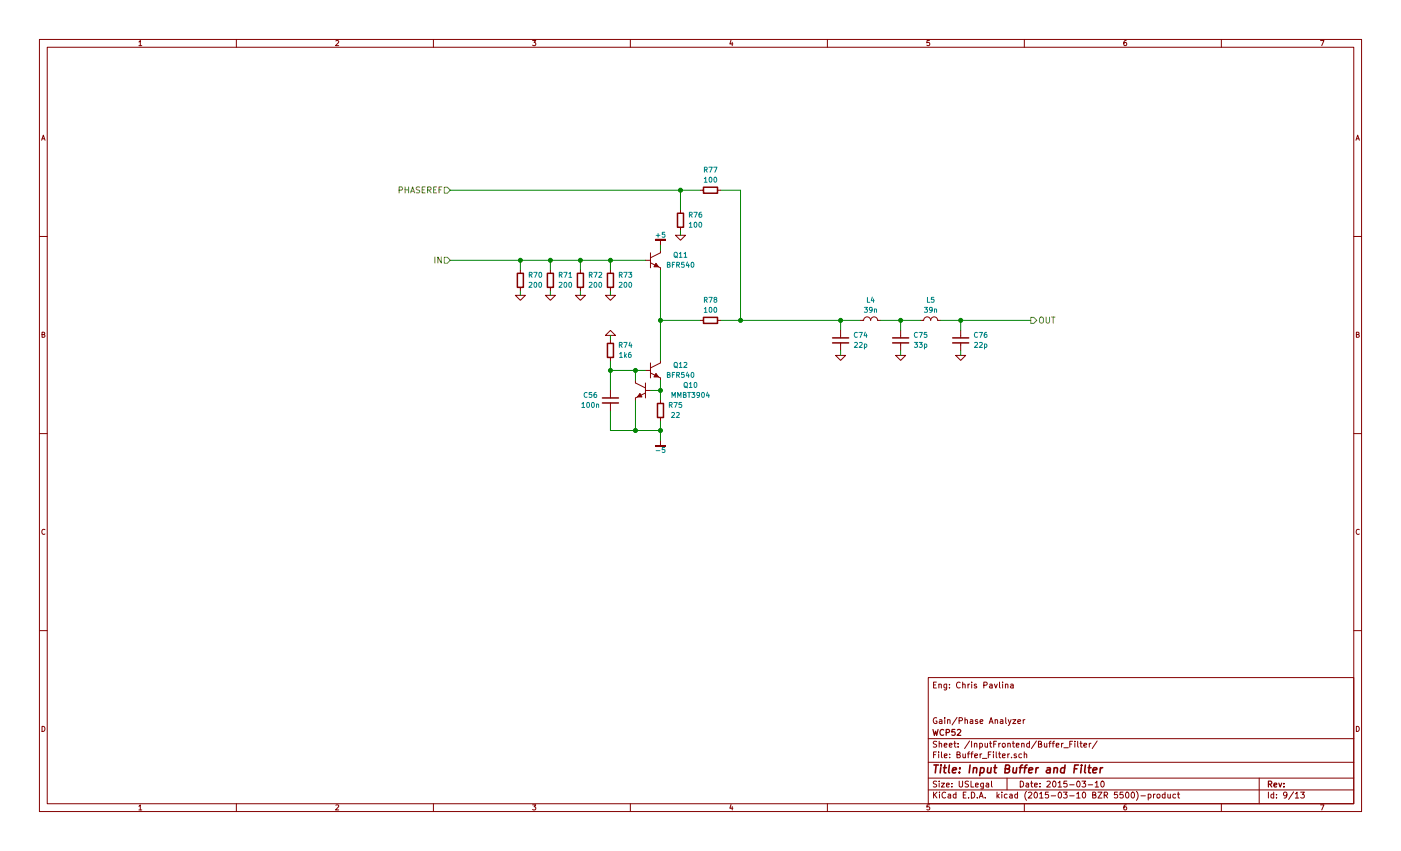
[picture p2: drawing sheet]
EESchema Schematic File Version 2
LIBS:Altera
LIBS:AnalogDevices
LIBS:Atmel
LIBS:conn-2mm
LIBS:conn-100mil
LIBS:conn-cui
LIBS:conn-fci
LIBS:conn-linx
LIBS:conn-molex
LIBS:conn-tagconnect
LIBS:conn-test
LIBS:DiodesInc
LIBS:display
LIBS:_electromech
LIBS:Fairchild
LIBS:FTDI
LIBS:Intersil
LIBS:Lattice
LIBS:_linear
LIBS:LinearTech
LIBS:Littelfuse
LIBS:logic-4000
LIBS:logic-7400
LIBS:MACOM
LIBS:maxim
LIBS:mechanical
LIBS:Microchip
LIBS:Micron
LIBS:NXP
LIBS:onsemi
LIBS:passive
LIBS:pasv-BiTech
LIBS:pasv-Bourns
LIBS:pasv-cap
LIBS:pasv-ind
LIBS:pasv-res
LIBS:pcb
LIBS:power
LIBS:_semi
LIBS:semi-diode-1N
LIBS:semi-diode-BA
LIBS:semi-diode-MCC
LIBS:semi-diode-MMB
LIBS:semi-diode-NXP
LIBS:semi-diode-OnSemi
LIBS:semi-diode-Vishay
LIBS:semi-opto-misc
LIBS:semi-thyristor-2N
LIBS:semi-trans-2N
LIBS:semi-trans-AO
LIBS:semi-trans-BC
LIBS:semi-trans-DiodesInc
LIBS:semi-trans-Fairchild
LIBS:semi-trans-Infineon
LIBS:semi-trans-IntRect
LIBS:semi-trans-IXYS
LIBS:semi-trans-misc
LIBS:semi-trans-MMB
LIBS:semi-trans-MPS
LIBS:semi-trans-NXP
LIBS:semi-trans-PZT
LIBS:semi-trans-TI
LIBS:semi-trans-TIP
LIBS:semi-trans-Toshiba
LIBS:silabs
LIBS:skyworks
LIBS:ST
LIBS:st_ic
LIBS:st_semi
LIBS:supertex
LIBS:symbol
LIBS:TexasInstruments
LIBS:vishay_semi
LIBS:Xilinx
LIBS:pasv-xtal
LIBS:conn-te
LIBS:wcp52-cache
EELAYER 25 0
EELAYER END
$Descr USLegal 14000 8500
encoding utf-8
Sheet 9 13
Title "Input Buffer and Filter"
Date "2015-03-10"
Rev ""
Comp "WCP52"
Comment1 "Gain/Phase Analyzer"
Comment2 ""
Comment3 ""
Comment4 "Eng: Chris Pavlina"
$EndDescr
$Comp
L GND #PWR0175
U 1 1
P 5200 2950
F 0 "#PWR0175" H 5200 2950 30  0001 C CNN
F 1 "GND" H 5200 2880 30  0001 C CNN
F 2 "" H 5200 2950 60  0000 C CNN
F 3 "" H 5200 2950 60  0000 C CNN
	1    5200 2950
	1    0    0    -1  
$EndComp
Wire Wire Line
	5200 2950 5200 2900
$Comp
L GND #PWR0176
U 1 1
P 5500 2950
F 0 "#PWR0176" H 5500 2950 30  0001 C CNN
F 1 "GND" H 5500 2880 30  0001 C CNN
F 2 "" H 5500 2950 60  0000 C CNN
F 3 "" H 5500 2950 60  0000 C CNN
	1    5500 2950
	1    0    0    -1  
$EndComp
Wire Wire Line
	5500 2950 5500 2900
$Comp
L GND #PWR0177
U 1 1
P 5800 2950
F 0 "#PWR0177" H 5800 2950 30  0001 C CNN
F 1 "GND" H 5800 2880 30  0001 C CNN
F 2 "" H 5800 2950 60  0000 C CNN
F 3 "" H 5800 2950 60  0000 C CNN
	1    5800 2950
	1    0    0    -1  
$EndComp
Wire Wire Line
	5800 2950 5800 2900
$Comp
L GND #PWR0178
U 1 1
P 6100 2950
F 0 "#PWR0178" H 6100 2950 30  0001 C CNN
F 1 "GND" H 6100 2880 30  0001 C CNN
F 2 "" H 6100 2950 60  0000 C CNN
F 3 "" H 6100 2950 60  0000 C CNN
	1    6100 2950
	1    0    0    -1  
$EndComp
Wire Wire Line
	6100 2950 6100 2900
$Comp
L BFR540 Q11
U 1 1
P 6550 2600
F 0 "Q11" H 6800 2650 50  0000 C CNN
F 1 "BFR540" H 6800 2550 50  0000 C CNN
F 2 "smd-semi:SOT-23" H 6550 2600 50  0001 C CNN
F 3 "" H 6550 2600 60  0000 C CNN
F 4 "BFR540,215" H 6900 2750 60  0001 C CNN "PN"
F 5 "DIST DIGIKEY 568-1649-1-ND" H 7300 3150 60  0001 C CNN "BOM"
F 6 "NXP" H 6550 2600 60  0001 C CNN "Manuf"
	1    6550 2600
	1    0    0    -1  
$EndComp
Wire Wire Line
	4500 2600 6450 2600
Wire Wire Line
	6100 2600 6100 2700
Wire Wire Line
	5800 2600 5800 2700
Connection ~ 6100 2600
Wire Wire Line
	5500 2600 5500 2700
Connection ~ 5800 2600
Wire Wire Line
	5200 2600 5200 2700
Connection ~ 5500 2600
$Comp
L BFR540 Q12
U 1 1
P 6550 3700
F 0 "Q12" H 6800 3750 50  0000 C CNN
F 1 "BFR540" H 6800 3650 50  0000 C CNN
F 2 "smd-semi:SOT-23" H 6550 3700 50  0001 C CNN
F 3 "" H 6550 3700 60  0000 C CNN
F 4 "BFR540,215" H 6900 3850 60  0001 C CNN "PN"
F 5 "DIST DIGIKEY 568-1649-1-ND" H 7300 4250 60  0001 C CNN "BOM"
F 6 "NXP" H 6550 3700 60  0001 C CNN "Manuf"
	1    6550 3700
	1    0    0    -1  
$EndComp
Wire Wire Line
	6600 3600 6600 2700
$Comp
L MMBT3904 Q10
U 1 1
P 6400 3900
F 0 "Q10" H 5900 3950 50  0000 C CNN
F 1 "MMBT3904" H 5900 3850 50  0000 C CNN
F 2 "smd-semi:SOT-23" H 6400 3900 50  0001 C CNN
F 3 "" H 6400 3900 60  0000 C CNN
F 4 "SEMI MMBT3904" H 7200 4450 60  0001 C CNN "BOM"
F 5 "Value" H 6400 3900 60  0001 C CNN "Manuf"
	1    6400 3900
	-1   0    0    -1  
$EndComp
Wire Wire Line
	6600 3800 6600 4000
Wire Wire Line
	6600 3900 6500 3900
Wire Wire Line
	6100 3700 6450 3700
Wire Wire Line
	6350 3700 6350 3800
Connection ~ 6600 3900
$Comp
L -5 #PWR0179
U 1 1
P 6600 4400
F 0 "#PWR0179" H 6600 4350 30  0001 C CNN
F 1 "-5" H 6600 4300 50  0000 C CNN
F 2 "" H 6600 4400 60  0000 C CNN
F 3 "" H 6600 4400 60  0000 C CNN
	1    6600 4400
	1    0    0    -1  
$EndComp
Wire Wire Line
	6600 4200 6600 4400
Wire Wire Line
	6100 4300 6600 4300
Wire Wire Line
	6350 4300 6350 4000
Connection ~ 6600 4300
Wire Wire Line
	6100 4100 6100 4300
Connection ~ 6350 4300
Wire Wire Line
	6100 3600 6100 3900
Connection ~ 6350 3700
Connection ~ 6100 3700
$Comp
L GND #PWR0180
U 1 1
P 6100 3350
F 0 "#PWR0180" H 6100 3350 30  0001 C CNN
F 1 "GND" H 6100 3280 30  0001 C CNN
F 2 "" H 6100 3350 60  0000 C CNN
F 3 "" H 6100 3350 60  0000 C CNN
	1    6100 3350
	-1   0    0    1   
$EndComp
Wire Wire Line
	6100 3350 6100 3400
Wire Wire Line
	7000 3200 6600 3200
Connection ~ 6600 3200
Text HLabel 4500 1900 0    60   Input ~ 0
PHASEREF
Wire Wire Line
	4500 1900 7000 1900
Text HLabel 4500 2600 0    60   Input ~ 0
IN
Connection ~ 5200 2600
Wire Wire Line
	7200 1900 7400 1900
Wire Wire Line
	7400 1900 7400 3200
Wire Wire Line
	7200 3200 8600 3200
Wire Wire Line
	6800 2100 6800 1900
Connection ~ 6800 1900
$Comp
L GND #PWR0181
U 1 1
P 6800 2350
F 0 "#PWR0181" H 6800 2350 30  0001 C CNN
F 1 "GND" H 6800 2280 30  0001 C CNN
F 2 "" H 6800 2350 60  0000 C CNN
F 3 "" H 6800 2350 60  0000 C CNN
	1    6800 2350
	1    0    0    -1  
$EndComp
Wire Wire Line
	6800 2350 6800 2300
Wire Wire Line
	8400 3200 8400 3300
Connection ~ 7400 3200
$Comp
L C-0603 C74
U 1 1
P 8400 3400
F 0 "C74" H 8600 3450 50  0000 C CNN
F 1 "22p" H 8600 3350 50  0000 C CNN
F 2 "IPC7351-Nominal:CAPC1608X55" H 8400 3400 50  0001 C CNN
F 3 "" H 8390 3375 60  0000 C CNN
F 4 "C1608C0G1H220F080AA" H 8400 3400 60  0001 C CNN "PN"
F 5 "TDK" H 8400 3400 60  0001 C CNN "Manuf"
F 6 "DIST DIGIKEY 445-5366-1-ND" H 9200 3950 60  0001 C CNN "BOM"
	1    8400 3400
	1    0    0    -1  
$EndComp
$Comp
L GND #PWR0182
U 1 1
P 8400 3550
F 0 "#PWR0182" H 8400 3550 30  0001 C CNN
F 1 "GND" H 8400 3480 30  0001 C CNN
F 2 "" H 8400 3550 60  0000 C CNN
F 3 "" H 8400 3550 60  0000 C CNN
	1    8400 3550
	1    0    0    -1  
$EndComp
Wire Wire Line
	8400 3550 8400 3500
$Comp
L L-0402 L4
U 1 1
P 8700 3200
F 0 "L4" V 8500 3200 50  0000 C CNN
F 1 "39n" V 8600 3200 50  0000 C CNN
F 2 "IPC7351-Nominal:INDC1005X60" H 8700 3200 50  0001 C CNN
F 3 "" H 8700 3250 60  0000 C CNN
F 4 "ELJ-RF39NGFB" H 8700 3200 60  0001 C CNN "PN"
F 5 "Panasonic" H 8700 3200 60  0001 C CNN "Manuf"
F 6 "DIST DIGIKEY PCD1917CT-ND" H 8700 3200 60  0001 C CNN "BOM"
	1    8700 3200
	0    1    1    0   
$EndComp
Connection ~ 8400 3200
$Comp
L L-0402 L5
U 1 1
P 9300 3200
F 0 "L5" V 9100 3200 50  0000 C CNN
F 1 "39n" V 9200 3200 50  0000 C CNN
F 2 "IPC7351-Nominal:INDC1005X60" H 9300 3200 50  0001 C CNN
F 3 "" H 9300 3250 60  0000 C CNN
F 4 "ELJ-RF39NGFB" H 9300 3200 60  0001 C CNN "PN"
F 5 "Panasonic" H 9300 3200 60  0001 C CNN "Manuf"
F 6 "DIST DIGIKEY PCD1917CT-ND" H 9300 3200 60  0001 C CNN "BOM"
	1    9300 3200
	0    1    1    0   
$EndComp
$Comp
L C-0603 C75
U 1 1
P 9000 3400
F 0 "C75" H 9200 3450 50  0000 C CNN
F 1 "33p" H 9200 3350 50  0000 C CNN
F 2 "IPC7351-Nominal:CAPC1608X55" H 9000 3400 50  0001 C CNN
F 3 "" H 8990 3375 60  0000 C CNN
F 4 "C1608C0G1H330F080AA" H 9000 3400 60  0001 C CNN "PN"
F 5 "TDK" H 9000 3400 60  0001 C CNN "Manuf"
F 6 "DIST DIGIKEY 445-7027-1-ND" H 9800 3950 60  0001 C CNN "BOM"
	1    9000 3400
	1    0    0    -1  
$EndComp
Wire Wire Line
	9000 3300 9000 3200
Wire Wire Line
	8800 3200 9200 3200
Connection ~ 9000 3200
$Comp
L GND #PWR0183
U 1 1
P 9000 3550
F 0 "#PWR0183" H 9000 3550 30  0001 C CNN
F 1 "GND" H 9000 3480 30  0001 C CNN
F 2 "" H 9000 3550 60  0000 C CNN
F 3 "" H 9000 3550 60  0000 C CNN
	1    9000 3550
	1    0    0    -1  
$EndComp
Wire Wire Line
	9000 3550 9000 3500
$Comp
L C-0603 C76
U 1 1
P 9600 3400
F 0 "C76" H 9800 3450 50  0000 C CNN
F 1 "22p" H 9800 3350 50  0000 C CNN
F 2 "IPC7351-Nominal:CAPC1608X55" H 9600 3400 50  0001 C CNN
F 3 "" H 9590 3375 60  0000 C CNN
F 4 "C1608C0G1H220F080AA" H 9600 3400 60  0001 C CNN "PN"
F 5 "TDK" H 9600 3400 60  0001 C CNN "Manuf"
F 6 "DIST DIGIKEY 445-5366-1-ND" H 10400 3950 60  0001 C CNN "BOM"
	1    9600 3400
	1    0    0    -1  
$EndComp
Wire Wire Line
	9400 3200 10300 3200
Wire Wire Line
	9600 3200 9600 3300
$Comp
L GND #PWR0184
U 1 1
P 9600 3550
F 0 "#PWR0184" H 9600 3550 30  0001 C CNN
F 1 "GND" H 9600 3480 30  0001 C CNN
F 2 "" H 9600 3550 60  0000 C CNN
F 3 "" H 9600 3550 60  0000 C CNN
	1    9600 3550
	1    0    0    -1  
$EndComp
Wire Wire Line
	9600 3550 9600 3500
Text HLabel 10300 3200 2    60   Output ~ 0
OUT
Connection ~ 9600 3200
$Comp
L +5 #PWR0185
U 1 1
P 6600 2450
F 0 "#PWR0185" H 6600 2500 30  0001 C CNN
F 1 "+5" H 6600 2550 50  0000 C CNN
F 2 "" H 6600 2450 60  0000 C CNN
F 3 "" H 6600 2450 60  0000 C CNN
	1    6600 2450
	1    0    0    -1  
$EndComp
Wire Wire Line
	6600 2450 6600 2500
$Comp
L C-0603 C56
U 1 1
P 6100 4000
F 0 "C56" H 6300 4050 50  0000 C CNN
F 1 "100n" H 6300 3950 50  0000 C CNN
F 2 "IPC7351-Nominal:CAPC1608X55" H 6100 4000 50  0001 C CNN
F 3 "" H 6090 3975 60  0000 C CNN
F 4 "Value" H 6100 4000 60  0001 C CNN "Manuf"
F 5 "CAP MLCC 100n ≥X7R 16V 10% [0603]" H 6900 4550 60  0001 C CNN "BOM"
	1    6100 4000
	-1   0    0    -1  
$EndComp
$Comp
L R-0603 R75
U 1 1
P 6600 4100
F 0 "R75" H 6750 4150 50  0000 C CNN
F 1 "22" H 6750 4050 50  0000 C CNN
F 2 "IPC7351-Nominal:RESC1608X50" H 6600 4100 50  0001 C CNN
F 3 "" H 6600 4150 60  0000 C CNN
F 4 "Value" H 6600 4100 60  0001 C CNN "Manuf"
F 5 "RES SMD 22 5% [0603]" H 7350 4650 60  0001 C CNN "BOM"
	1    6600 4100
	1    0    0    -1  
$EndComp
$Comp
L R-0603 R74
U 1 1
P 6100 3500
F 0 "R74" H 6250 3550 50  0000 C CNN
F 1 "1k6" H 6250 3450 50  0000 C CNN
F 2 "IPC7351-Nominal:RESC1608X50" H 6100 3500 50  0001 C CNN
F 3 "" H 6100 3550 60  0000 C CNN
F 4 "Value" H 6100 3500 60  0001 C CNN "Manuf"
F 5 "RES SMD 1.6k 1% [0603]" H 6850 4050 60  0001 C CNN "BOM"
	1    6100 3500
	1    0    0    -1  
$EndComp
$Comp
L R-0603 R70
U 1 1
P 5200 2800
F 0 "R70" H 5350 2850 50  0000 C CNN
F 1 "200" H 5350 2750 50  0000 C CNN
F 2 "IPC7351-Nominal:RESC1608X50" H 5200 2800 50  0001 C CNN
F 3 "" H 5200 2850 60  0000 C CNN
F 4 "Value" H 5200 2800 60  0001 C CNN "Manuf"
F 5 "RES SMD 200 1% [0603]" H 5950 3350 60  0001 C CNN "BOM"
	1    5200 2800
	1    0    0    -1  
$EndComp
$Comp
L R-0603 R71
U 1 1
P 5500 2800
F 0 "R71" H 5650 2850 50  0000 C CNN
F 1 "200" H 5650 2750 50  0000 C CNN
F 2 "IPC7351-Nominal:RESC1608X50" H 5500 2800 50  0001 C CNN
F 3 "" H 5500 2850 60  0000 C CNN
F 4 "Value" H 5500 2800 60  0001 C CNN "Manuf"
F 5 "RES SMD 200 1% [0603]" H 6250 3350 60  0001 C CNN "BOM"
	1    5500 2800
	1    0    0    -1  
$EndComp
$Comp
L R-0603 R72
U 1 1
P 5800 2800
F 0 "R72" H 5950 2850 50  0000 C CNN
F 1 "200" H 5950 2750 50  0000 C CNN
F 2 "IPC7351-Nominal:RESC1608X50" H 5800 2800 50  0001 C CNN
F 3 "" H 5800 2850 60  0000 C CNN
F 4 "Value" H 5800 2800 60  0001 C CNN "Manuf"
F 5 "RES SMD 200 1% [0603]" H 6550 3350 60  0001 C CNN "BOM"
	1    5800 2800
	1    0    0    -1  
$EndComp
$Comp
L R-0603 R73
U 1 1
P 6100 2800
F 0 "R73" H 6250 2850 50  0000 C CNN
F 1 "200" H 6250 2750 50  0000 C CNN
F 2 "IPC7351-Nominal:RESC1608X50" H 6100 2800 50  0001 C CNN
F 3 "" H 6100 2850 60  0000 C CNN
F 4 "Value" H 6100 2800 60  0001 C CNN "Manuf"
F 5 "RES SMD 200 1% [0603]" H 6850 3350 60  0001 C CNN "BOM"
	1    6100 2800
	1    0    0    -1  
$EndComp
$Comp
L R-0603 R77
U 1 1
P 7100 1900
F 0 "R77" V 6900 1900 50  0000 C CNN
F 1 "100" V 7000 1900 50  0000 C CNN
F 2 "IPC7351-Nominal:RESC1608X50" H 7100 1900 50  0001 C CNN
F 3 "" H 7100 1950 60  0000 C CNN
F 4 "Value" H 7100 1900 60  0001 C CNN "Manuf"
F 5 "RES SMD 100 1% [0603]" H 7850 2450 60  0001 C CNN "BOM"
	1    7100 1900
	0    1    1    0   
$EndComp
$Comp
L R-0603 R76
U 1 1
P 6800 2200
F 0 "R76" H 6950 2250 50  0000 C CNN
F 1 "100" H 6950 2150 50  0000 C CNN
F 2 "IPC7351-Nominal:RESC1608X50" H 6800 2200 50  0001 C CNN
F 3 "" H 6800 2250 60  0000 C CNN
F 4 "Value" H 6800 2200 60  0001 C CNN "Manuf"
F 5 "RES SMD 100 1% [0603]" H 7550 2750 60  0001 C CNN "BOM"
	1    6800 2200
	1    0    0    -1  
$EndComp
$Comp
L R-0603 R78
U 1 1
P 7100 3200
F 0 "R78" V 6900 3200 50  0000 C CNN
F 1 "100" V 7000 3200 50  0000 C CNN
F 2 "IPC7351-Nominal:RESC1608X50" H 7100 3200 50  0001 C CNN
F 3 "" H 7100 3250 60  0000 C CNN
F 4 "Value" H 7100 3200 60  0001 C CNN "Manuf"
F 5 "RES SMD 100 1% [0603]" H 7850 3750 60  0001 C CNN "BOM"
	1    7100 3200
	0    1    1    0   
$EndComp
$EndSCHEMATC
